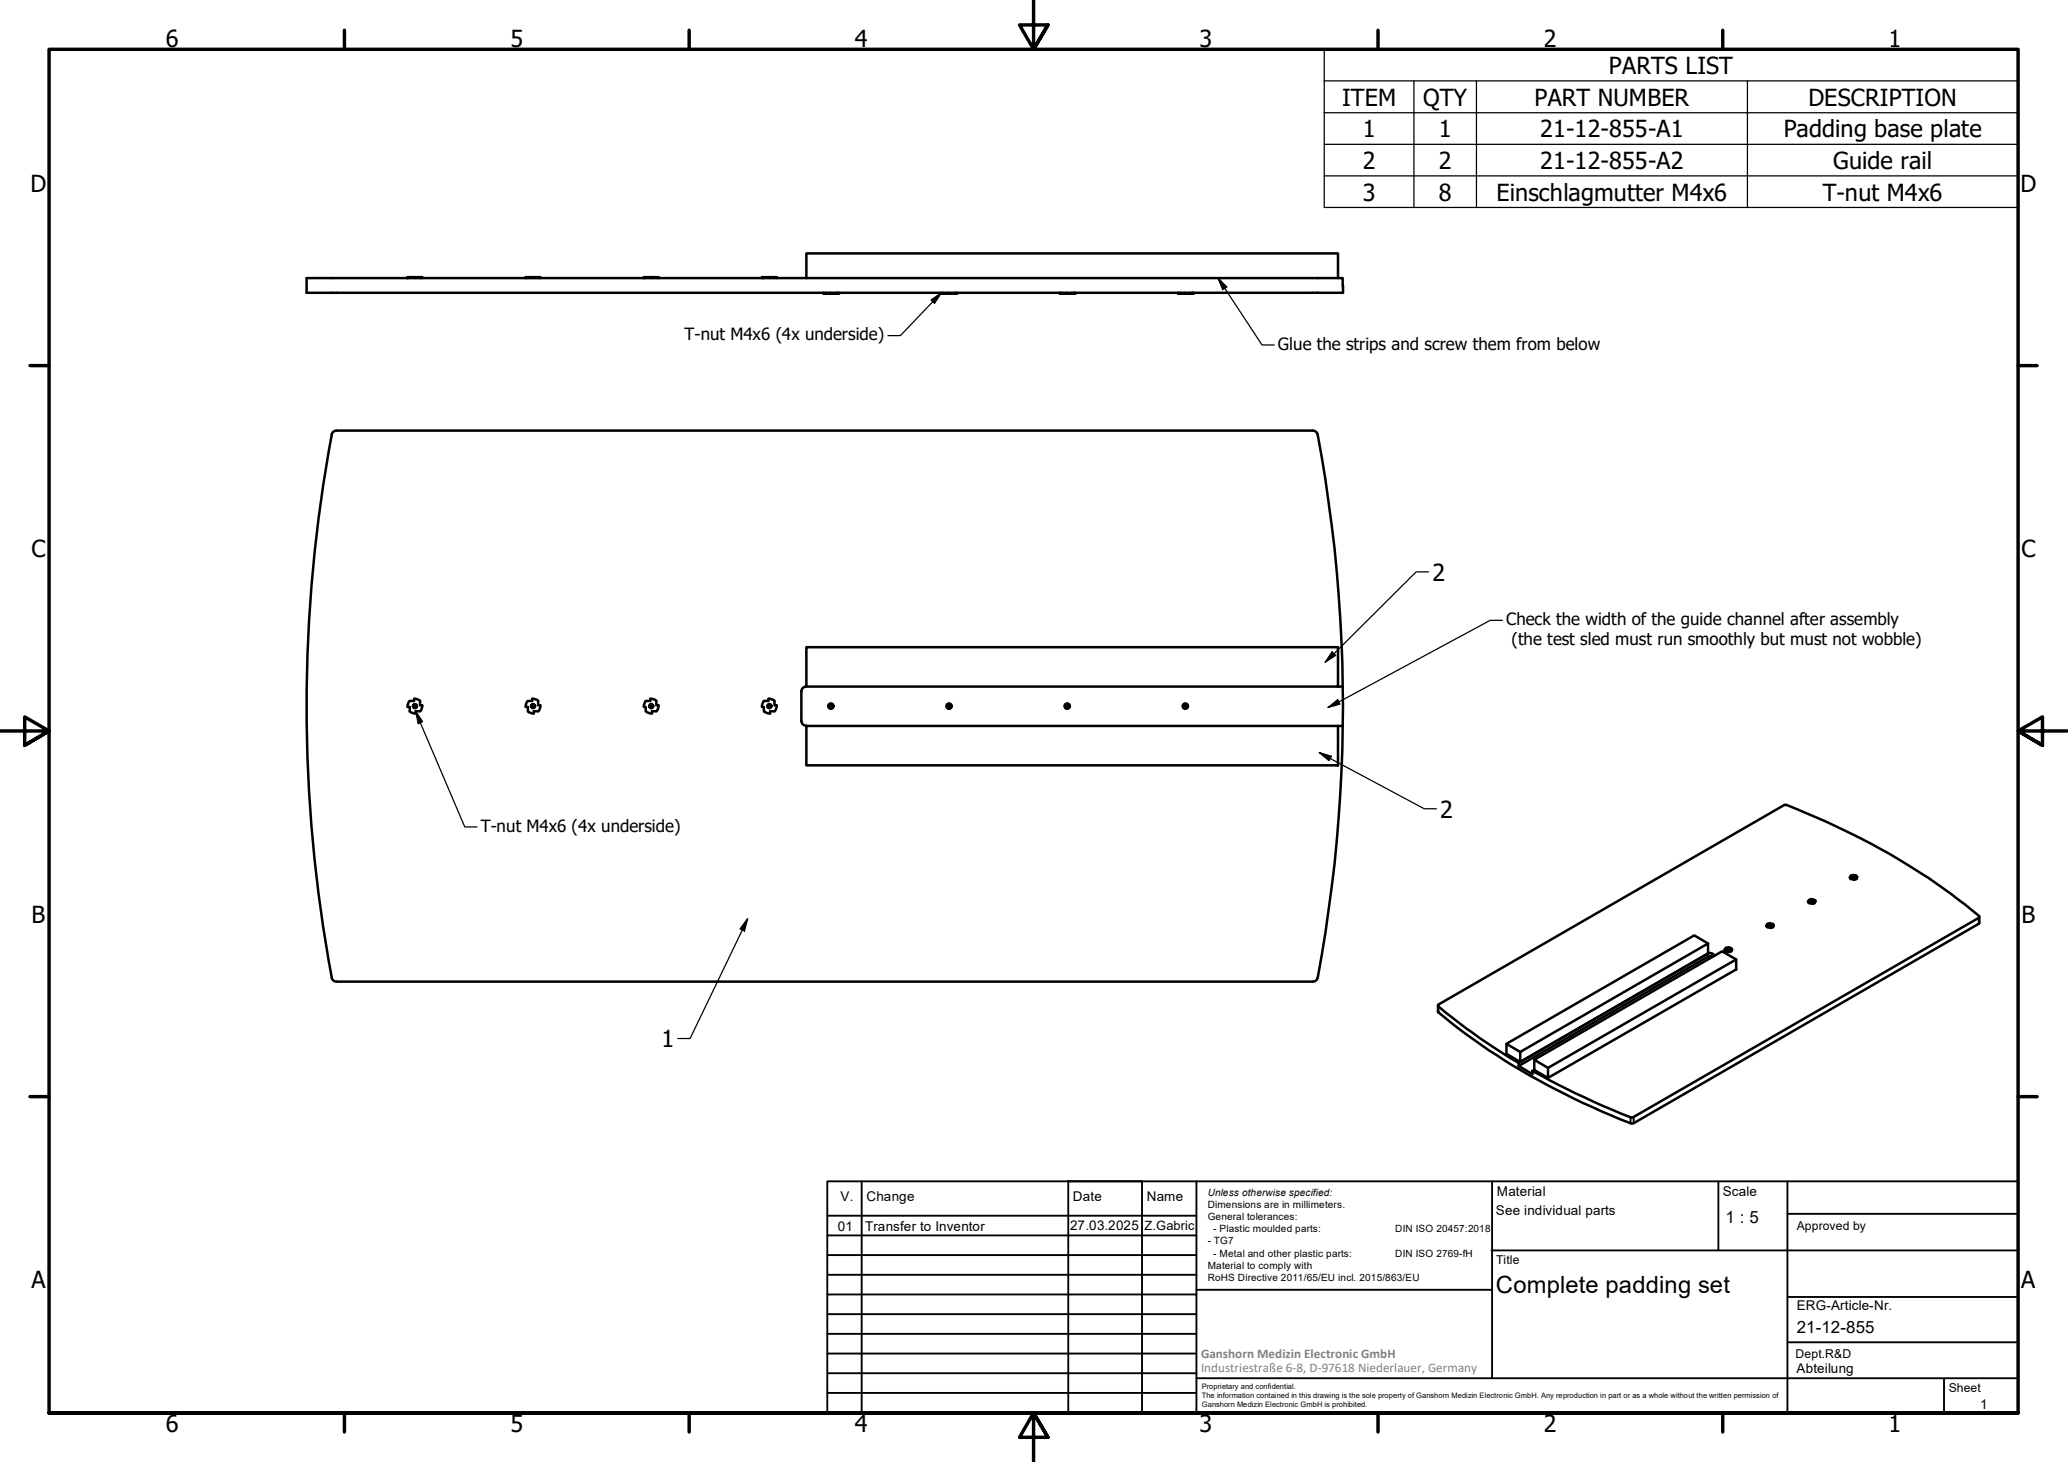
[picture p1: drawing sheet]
<svg xmlns="http://www.w3.org/2000/svg" width="420mm" height="297mm" viewBox="0 0 420 297" stroke-linecap="round" stroke-linejoin="round" font-family="sans-serif">
<!-- layer: Visible (ISO) -->
<g fill="none" stroke="#000" stroke-width=".51">
<path d="M62.3 56.5h210.5l.1 3h-210.6zM82.8 56.3v.2v-.2h.4M83.2 56.5v-.2h1.3v.2M84.5 56.3h.8M85.3 56.5v-.2h.5v.2M106.8 56.3v.2v-.2h.5M107.3 56.5v-.2h1.2v.2M108.5 56.3h.8M109.3 56.5v-.2h.5v.2M130.8 56.3v.2v-.2h.4M131.2 56.5v-.2h1.3v.2M132.5 56.3h.8"/>
<path d="M133.3 56.5v-.2h.5v.2M154.8 56.3v.2v-.2h.4M155.2 56.5v-.2h1.3v.2M156.5 56.3h.9M157.4 56.5v-.2h.4v.2M163.8 56.5v-5h108v5M167.3 59.5v.2h.5M167.8 59.5v.2h.9v-.2M169.9 59.5v.2h-1.2M169.9 59.7h.4v-.2v.2M191.3 59.5v.2h.5M191.8 59.5v.2h.9v-.2"/>
<path d="M193.9 59.5v.2h-1.2M193.9 59.7h.4v-.2v.2M215.3 59.5v.2h.5M215.8 59.5v.2h.9v-.2M217.9 59.5v.2h-1.2M217.9 59.7h.4v-.2v.2M239.3 59.5v.2h.5M239.8 59.5v.2h.9v-.2M241.9 59.5v.2h-1.2M241.9 59.7h.4v-.2v.2M267.7 88.3a.99 .99 0 0 0-1-.8h-198.3a.94 .94 0 0 0-1 .8 298.8 298.8 0 0 0 .1 110.7l.5 .4h.4h198.3a.99 .99 0 0 0 1-.8M267.7 88.3a298.6 298.6 0 0 1 0 110.4"/>
<path d="M163.8 139.5a.98 .98 0 0 0-1 1M163.8 131.5h108v8h-108zM271.8 139.5h1M83.2 142.4h.9v-.4l.7 .1 .5 .3v.9h.5l-.1 .7-.4 .5h-.8v.4h-.7l-.6-.4v-.9h-.4l.1-.6zM107.2 142.4l-.3 .6-.1 .6h.5v.9M107.3 142.4h.8v-.4l.7 .1 .6 .3-.1 .9h.5M109.8 143.3l-.2 1-.3 .2h-.8v.4h-.7l-.6-.4M130.8 143.6h.4v.9M131.2 142.4l-.3 .6-.1 .6M133.3 144.5h-.8v.4h-.7l-.6-.4M133.3 142.4v.9h.5l-.1 .7-.3 .5M133.4 142.4l-.6-.3-.7-.1v.4h-.9"/>
<path d="M155.2 142.4h.9v-.4l.7 .1 .6 .3v.9h.4l-.2 1-.2 .2h-.9v.4h-.7l-.5-.4M155.2 142.4l-.4 .9v.3h.4v.9M162.8 140.4v6.1M162.8 146.4a.98 .98 0 0 0 1 1M163.8 147.5h108v8h-108zM271.8 147.5h1M375.9 178.2l.2 .3M376 178h.2l-.3 .2 .1 .3h.3M376 178l.4-.2 .5 .2 .2-.2 .2 .4M376.5 178.1l.3 .1-.4 .1zM376.5 178.3v-.1h.2v.1M376.6 178.7l-.3-.2 .3 .2"/>
<path d="M376.6 178.7h.1M377.1 178.4l.2-.2-.3 .2 .2 .1-.1 .1-.5 .1M377.2 178.5l-.6 .2M347 193.7h.7l.8 .4M347 191.7l-2.8-1.7-38.1 22.1 2.8 1.6M347 193.7l-38.5 22.2M347.9 194.4l-.2-.1-.7 .1-38.5 22.2M350.4 192.9l.2 .4M350.6 192.7h.1l-.3 .2v.2l.2 .2 .2-.1M350.6 192.6l.6-.1 .5 .1 .2 .3M351 193h.3a.18 .18 0 0 0-.2-.2 .18 .18 0 0 0-.1 .2 .16 .16 0 0 1 .2-.2 .16 .16 0 0 1 .1 .2M351.2 193.3l-.4-.1 .4 .2"/>
<path d="M351.2 193.3v.1M351.6 193.2l.3-.3-.3 .2 .1 .2-.5 .1M351.7 193.2l-.5 .1M352.7 194.9l-2.8-1.6-38.2 22 2.8 1.7M358.9 188l.3 .3M359 187.8h.2l-.3 .2v.3l.2 .1 .2-.1M359 187.8l.6-.2 .6 .2 .2 .2M359.4 188l.4-.1-.1 .2zM359.5 188.1a.16 .16 0 0 1 .1-.2 .16 .16 0 0 1 .2 .2h-.1M359.6 188.5l-.3-.2 .3 .2M359.6 188.5h.1M360.1 188.3l.3-.3-.4 .2 .2 .1v.1l-.6 .1"/>
<path d="M360.2 188.3l-.6 .2M367.3 183.1l.4 .3M367.5 182.9h.2l-.4 .2a.26 .26 0 0 0 .2 .3 .26 .26 0 0 0 .3 0M367.5 182.9l.6-.2 .7 .2 .1 .2M368 183.2h.2v-.2l-.3 .1v.1l.1-.1 .2 .1M368.1 183.6l-.3-.2 .3 .2M368.1 183.6h.1M368.6 183.3l.3-.2-.3 .2 .1 .1-.1 .2h-.5M368.7 183.4l-.6 .2M402.1 186.3v1.3l-.1 .1-70.3 40.6a134.4 134.4 0 0 1-39.5-22.8v-1.2M306.1 212.1v2l2.8 1.7M308.5 215.9a116.6 116.6 0 0 1-16.3-11.6l.1-.2 70.3-40.6a139.8 139.8 0 0 1 39.5 22.6v.3l-.1 .1-70.3 40.6a143.3 143.3 0 0 1-20.4-9.5"/>
<path d="M308.5 216.6l2.8 1.6v-.6M308.5 215.9v.7M308.9 213.7l38.1-22v2l-38.1 22.1zM311.7 215.3v2.1l2.8 1.6M311.7 217.4l-.4 .2M314.5 217l38.2-22.1v2.1l-38.2 22z"/>
<circle cx="84.3" cy="143.5" r=".41"/>
<circle cx="84.3" cy="143.5" r=".35"/>
<circle cx="108.3" cy="143.5" r=".41"/>
<circle cx="108.3" cy="143.5" r=".35"/>
<circle cx="132.3" cy="143.5" r=".41"/>
<circle cx="132.3" cy="143.5" r=".35"/>
<circle cx="156.3" cy="143.5" r=".41"/>
<circle cx="156.3" cy="143.5" r=".35"/>
<circle cx="168.8" cy="143.5" r=".54"/>
<circle cx="168.8" cy="143.5" r=".41"/>
<circle cx="168.8" cy="143.5" r=".35"/>
<circle cx="192.8" cy="143.5" r=".54"/>
<circle cx="192.8" cy="143.5" r=".41"/>
<circle cx="192.8" cy="143.5" r=".35"/>
<circle cx="216.8" cy="143.5" r=".54"/>
<circle cx="216.8" cy="143.5" r=".41"/>
<circle cx="216.8" cy="143.5" r=".35"/>
<circle cx="240.8" cy="143.5" r=".54"/>
<circle cx="240.8" cy="143.5" r=".41"/>
<circle cx="240.8" cy="143.5" r=".35"/>
</g>
<g fill="#000">
<circle cx="170.3" cy="59.7" r=".25"/>
<circle cx="194.3" cy="59.7" r=".25"/>
<circle cx="218.3" cy="59.7" r=".25"/>
<circle cx="242.3" cy="59.7" r=".25"/>
</g>
<!-- layer: Visible Narrow (ISO) -->
<path d="M347 193.7v.7M347.8 193.7v.7M402 186.5v1.2M292.2 204.5v1.2M331.3 227v1.2M331.9 226.9v1.3" fill="none" stroke="#000" stroke-width=".38"/>
<!-- layer: Symbol (ISO) -->
<g fill="none" stroke="#000" stroke-width=".25">
<path d="M269 16.4v-6.4h141v6.4M269 16.4h141v6.5M269 16.4v25.7h141v-19.2M287.3 16.4v25.7M300 16.4v25.7M355 16.4v25.7M269 22.9h141M269 29.3h141M269 35.7h141M191.3 59.5l-8.4 8.7h-2.5M247.5 56.5l1.7 1.8-.8 .6zM247.5 56.5l8.9 13.6h2.5"/>
<path d="M189.2 60.9l2.1-1.4-1.4 2.1zM290.3 116.2h-2.6l-18.5 18.3M270.6 132.4l.8 .7-2.2 1.4zM305.2 126h-2.4l-33 17.7M84.5 144.5l1.4 2.1-.9 .5zM84.5 144.5l9.9 23.5h2.5M268 152.9l2.5 .8-.5 .8zM268 152.9l21.4 11.4h2.4M269.8 143.7l2-1.5 .4 .9zM151.9 186.7l-.6 2.5-.9-.5zM151.9 186.7l-11.7 24.3h-2.5"/>
</g>
<!-- layer: Border (ISO) -->
<g fill="none" stroke="#000" stroke-width=".7">
<path d="M70 6.1v3.9M140 6.1v3.9M210 0v10l-2.9-4.9h5.8l-2.9 4.9 2.9-4.9M280 6.1v3.9M350 6.1v3.9M6.1 74.3h3.9M410 74.3h3.9M0 148.5h10l-5-2.8v5.7l5-2.9-5 2.9M420 148.5h-10l5-2.8v5.7l-5-2.9 5 2.9M6.1 222.8h3.9M410 222.8h3.9M10 287.1v-277.1h400v277.1h-400h400"/>
<path d="M70 287.1v3.8M140 287.1v3.8M212.9 292l-2.9-4.9 2.9 4.9h-5.8l2.9-4.9v9.9M280 287.1v3.8M350 287.1v3.8"/>
</g>
<!-- layer: TitleBlock -->
<g fill="none" stroke="#000" stroke-width=".38">
<path d="M168.1 251h75M168.1 247h75M168.1 255h75M168.1 259h75M175.1 240v47M216.9 240h15M217 240v47M232 240v47M243.1 240.1v46.9h-75v-47h241.9v47.1h-167M303 254h107M303.1 240v40M349.1 240v14"/>
<path d="M363.2 240v47.1M363.2 246.6h46.8M168.1 271h75M168.1 263h75M168.1 267h75M168.1 275h75M168.1 279h75M243.1 262.1h60M363.2 272.7h46.8M363.2 263.5h46.8M168.1 283h75M216.9 287h15"/>
<path d="M243.1 280h166.9M395 280.1v7"/>
</g>
<!-- layer: Symbol (ISO) -->
<path d="M247.5 56.5l1.7 1.8-.8 .6zM189.2 60.9l2.1-1.4-1.4 2.1zM270.6 132.4l.8 .7-2.2 1.4zM84.5 144.5l1.4 2.1-.9 .5zM268 152.9l2.5 .8-.5 .8zM269.8 143.7l2-1.5 .4 .9zM151.9 186.7l-.6 2.5-.9-.5z" fill="#000"/>
<g font-size="4.8">
<text x="33.7" y="9.6">6</text>
<text x="103.7" y="9.6">5</text>
<text x="173.7" y="9.6">4</text>
<text x="243.7" y="9.6">3</text>
<text x="313.7" y="9.6">2</text>
<text x="383.7" y="9.6">1</text>
<text x="326.9" y="15">PARTS LIST</text>
<text x="272.7" y="21.4">ITEM</text>
<text x="289.1" y="21.4">QTY</text>
<text x="311.8" y="21.4">PART NUMBER</text>
<text x="367.4" y="21.4">DESCRIPTION</text>
<text x="276.9" y="27.9">1</text>
<text x="292.4" y="27.9">1</text>
<text x="312.9" y="27.9">21-12-855-A1</text>
<text x="362.4" y="27.9">Padding base plate</text>
<text x="276.9" y="34.3">2</text>
<text x="292.4" y="34.3">2</text>
<text x="312.9" y="34.3">21-12-855-A2</text>
<text x="372.4" y="34.3">Guide rail</text>
<text x="6.2" y="38.9">D</text>
<text x="276.9" y="40.8">3</text>
<text x="292.4" y="40.8">8</text>
<text x="304" y="40.8">Einschlagmutter M4x6</text>
<text x="370.3" y="40.8">T-nut M4x6</text>
<text x="410.5" y="38.9">D</text>
<text x="6.4" y="113.1">C</text>
<text x="410.7" y="113.1">C</text>
<text x="291" y="118">2</text>
<text x="292.6" y="166.1">2</text>
<text x="6.4" y="187.4">B</text>
<text x="410.7" y="187.4">B</text>
<text x="134.4" y="212.7">1</text>
<text x="6.4" y="261.7">A</text>
<text x="303.9" y="262.7">Complete padding set</text>
<text x="410.7" y="261.7">A</text>
<text x="33.7" y="290.9">6</text>
<text x="103.7" y="290.9">5</text>
<text x="173.7" y="290.9">4</text>
<text x="243.7" y="290.9">3</text>
<text x="313.7" y="290.9">2</text>
<text x="383.7" y="290.9">1</text>
</g>
<g font-size="3.4">
<text x="139.1" y="69.1">T-nut M4x6 (4x underside)</text>
<text x="259.7" y="71">Glue the strips and screw them from below</text>
<text x="306" y="127">Check the width of the guide channel after assembly</text>
<text x="307.1" y="131.1">(the test sled must run smoothly but must not wobble)</text>
<text x="97.7" y="169">T-nut M4x6 (4x underside)</text>
<text x="350.6" y="248.5">1 : 5</text>
<text x="365.1" y="270.9">21-12-855</text>
</g>
<g font-size="2.7">
<text x="170.8" y="244">V.</text>
<text x="176" y="244">Change</text>
<text x="218" y="244">Date</text>
<text x="233" y="244">Name</text>
<text x="304.1" y="243">Material</text>
<text x="350" y="243.1">Scale</text>
<text x="170.2" y="250">01</text>
<text x="175.8" y="250.1">Transfer to Inventor</text>
<text x="217.4" y="250">27.03.2025</text>
<text x="303.9" y="246.8">See individual parts</text>
<text x="365.1" y="266.1">ERG-Article-Nr.</text>
<text x="365" y="279">Abteilung</text>
<text x="402.3" y="286.2">1</text>
</g>
<g font-size="2.7" fill="#808080">
<text x="244" y="275.8">Ganshorn Medizin Electronic GmbH</text>
<text x="244" y="278.7">Industriestraße 6-8, D-97618 Niederlauer, Germany</text>
</g>
<text font-size="2.6" x="232.5" y="249.9">Z.Gabric</text>
<g font-size="2.5">
<text x="365.1" y="249.9">Approved by</text>
<text x="304" y="256.8">Title</text>
<text x="364.8" y="275.8">Dept.R&amp;D</text>
<text x="395.9" y="282.9">Sheet</text>
</g>
<g font-size="2">
<text x="245.4" y="242.9">Unless otherwise specified:</text>
<text x="245.4" y="245.4">Dimensions are in millimeters.</text>
<text x="245.4" y="247.9">General tolerances:</text>
<text x="246.5" y="250.4">- Plastic moulded parts:</text>
<text x="283.5" y="250.4">DIN ISO 20457:2018</text>
<text x="245.4" y="252.8">- TG7</text>
<text x="245.4" y="257.9">Material to comply with</text>
<text x="246.5" y="255.4">- Metal and other plastic parts:</text>
<text x="283.5" y="255.4">DIN ISO 2769-fH</text>
<text x="245.4" y="260.3">RoHS Directive 2011/65/EU incl. 2015/863/EU</text>
</g>
<g font-size="1.5">
<text x="244.2" y="282.2">Proprietary and confidential.</text>
<text x="244.2" y="284">The information contained in this drawing is the sole property of Ganshorn Medizin Electronic GmbH. Any reproduction in part or as a whole without the written permission of</text>
<text x="244.2" y="285.8">Ganshorn Medizin Electronic GmbH is prohibited.</text>
</g>
</svg>
